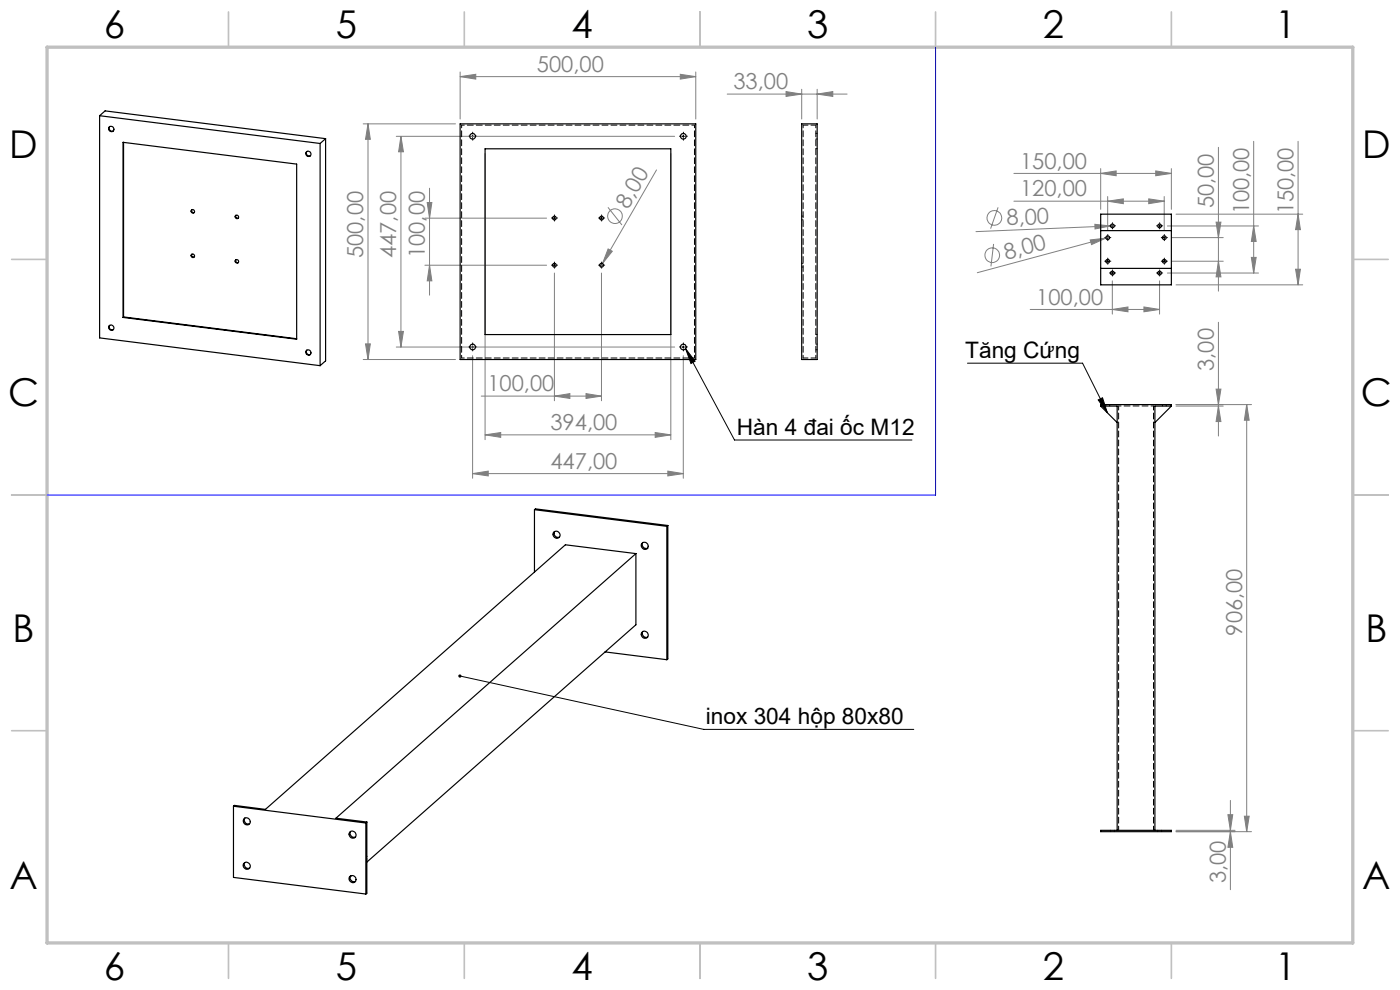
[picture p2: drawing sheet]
<svg xmlns="http://www.w3.org/2000/svg" width="297mm" height="210mm" viewBox="0 0 297 210" stroke-linecap="round" stroke-linejoin="round" font-family="sans-serif">
<g fill="none" stroke="#808080" stroke-width=".21">
<path d="M97.6 16.3l3.3-.5v1zM97.6 15.3v10M97.6 16.3h50M144.3 15.8l3.3 .5-3.3 .5zM147.6 15.3v10M154.3 20h25.4M166.8 19.4l3.3 .6-3.3 .5zM170.1 18.9v6.4M173.4 20l3.3-.6v1.1zM173.4 18.9v6.4M77 26.3h19.6M78.1 26.3v50"/>
<path d="M78.1 26.3l.5 3.3h-1.1zM84.1 28.9h59M85.1 28.9v44.7M85.1 28.9l.5 3.3h-1zM91.1 39.9v22.7M102.9 32.6v60.7M139.3 36l-11.5 19.9M142.3 32.6v60.7M215.1 36.8h33.4M233.5 36.8l3.3-.5v1zM233.5 35.8v8.6M245.2 36.3l3.3 .5-3.3 .5z"/>
<path d="M248.5 35.8v8.6M258.5 31.2v30.6M266 30v27.9M275.4 30v30.4M90.1 46.3h25.9M90.1 56.3h25.9M90.6 43h1l-.5 3.3zM91.1 56.3l.5 3.3h-1zM117.6 57.9v27.1M127.6 57.9v27.1M127.8 55.9l-.4 .7M129 44l2.9 3.7"/>
<path d="M129 52.8l.9 .5-2.1 2.6zM210.8 51.7l-.6 4.8M211.7 44l-1.6 4.5M215.1 42.7h31.9M231.3 50.9l3.3-.4-3 1.4zM232.3 47.6l3.3 .3-3.3 .7zM234.6 50.5l-27.3 7.3M235 42.7l3.3-.5v1zM235 41.7v7.1M235.4 50.3l-.8 .2M236 59.6v7M236.4 47.9l-29.4 1.2"/>
<path d="M243.7 42.2l3.3 .5-3.3 .5zM246 59.6v7M247 41.7v7.1M247.6 47.9h19.4M247.6 57.9h19.4M248.6 50.4h10.9M248.6 55.4h10.9M249.5 45.4h26.9M258 47.1h1l-.5 3.3zM258.5 55.4l.5 3.3h-1zM265.5 54.6h1l-.5 3.3zM266 47.9l.5 3.3h-1z"/>
<path d="M274.8 57.1h1.1l-.5 3.3zM275.4 45.4l.5 3.3h-1.1zM77 76.3h19.6M77.5 72.9h1.1l-.5 3.4zM84.1 73.6h59M84.6 70.3h1l-.5 3.3zM100.3 75.5v26M145 75.5v26M218.5 65.6h27.5M236 65.6l3.3-.5v1zM242.7 65.1l3.3 .5-3.3 .5zM249.5 60.4h26.9"/>
<path d="M258.5 68.4v24.1M102.1 84h25.5M102.9 92.2l3.3-.5v1.1zM102.9 92.2h39.4M117.6 84l3.3-.5v1zM124.3 83.5l3.3 .5-3.3 .5zM139 91.7l3.3 .5-3.3 .6zM141.7 99.9l3.3 .6-3.3 .5zM249.5 86.1h10M258 82.5h1l-.5 3.3zM258.5 86.1l.5 3.3h-1zM264.5 85.8l.5 3.3h-1z"/>
<path d="M264.5 85.8v90.6M265.5 85.8h-16M100.3 100.5l3.3-.6v1.1zM100.3 100.5h44.7M249.5 176.4h16M249.5 176.1h12.5M260.5 172.8h1l-.5 3.3zM261 176.4l.5 3.3h-1zM261 169.8v18.9M264 173.1h1l-.5 3.3z"/>
<circle cx="130.5" cy="45.9" r="1.56"/>
<circle cx="210.5" cy="54.1" r="1.55"/>
<circle cx="210.9" cy="46.2" r="1.57"/>
</g>
<g fill="none" stroke="#000" stroke-width=".21">
<path d="M100 28.9h.5M100.3 28.7v.5M144.7 28.9h.5M145 28.7v.5M117.4 46.3h.5M117.4 56.3h.5M117.6 46v.5M117.6 56v.5M127.4 46.3h.4M127.4 56.3h.4M127.6 46v.5M127.6 56v.5"/>
<path d="M234.7 50.4h.5M234.7 55.4h.5M235 50.2v.5M235 55.2v.5M235.7 57.9h.6M235.7 47.9h.6M236 47.7v.5M236 57.7v.5M245.7 57.9h.5M245.7 47.9h.5M246 47.7v.5M246 57.7v.5"/>
<path d="M246.7 50.4h.5M246.7 55.4h.5M247 50.2v.5M247 55.2v.5M100 73.6h.5M100.3 73.4v.5M144.7 73.6h.5M145 73.4v.5M145.5 74l2 2.6-.9 .5zM145.5 74l10.3 19.3h37.7M205.2 77h24.5l5.2 10.6M233 84.8l.9-.4 1 3.2z"/>
<path d="M97.6 143.4l51.7 11.3h44.6"/>
</g>
<g fill="none" stroke="#000" stroke-width=".21" stroke-dasharray="15.2 1.3 1.3 1.3">
<path d="M99.8 28.9h-.4M100.3 28.4v-.4M100.3 29.4v.3M100.8 28.9h.3M144.5 28.9h-.4M145 28.4v-.4M145 29.4v.3M145.5 28.9h.3M117.1 46.2h-.1M117.1 56.2h-.1M117.6 45.7v-.1M117.6 46.7v.2"/>
<path d="M117.6 55.7v-.1M117.6 56.7v.2M118.1 46.2h.2M118.1 56.2h.2M127.1 56.2h-.1M127.1 46.2h-.1M127.6 55.7v-.1M127.6 56.7v.2M127.6 45.7v-.1M127.6 46.7v.2M128.1 56.2h.2M128.1 46.2h.2"/>
<path d="M234.5 50.4h-.1M234.5 55.4h-.1M235 49.9v-.1M235 50.9v.2M235 54.9v-.1M235 55.9v.2M235.5 57.9h-.1M235.5 47.9h-.1M235.5 50.4h.2M235.5 55.4h.2M236 57.4v-.1M236 58.4v.2"/>
<path d="M236 47.4v-.1M236 48.4v.2M236.5 57.9h.2M236.5 47.9h.2M245.5 57.9h-.1M245.5 47.9h-.1M246 57.4v-.1M246 58.4v.2M246 47.4v-.1M246 48.4v.2M246.5 57.9h.2M246.5 47.9h.2"/>
<path d="M246.5 50.4h-.1M246.5 55.4h-.1M247 49.9v-.1M247 50.9v.2M247 54.9v-.1M247 55.9v.2M247.5 50.4h.2M247.5 55.4h.2M99.8 73.6h-.4M100.3 73.1v-.4M100.3 74.1v.3M100.8 73.6h.3"/>
<path d="M144.5 73.6h-.4M145 73.1v-.4M145 74.1v.3M145.5 73.6h.3"/>
</g>
<g fill="none" stroke="#c0c0c0" stroke-width=".35">
<path d="M48.5 2.5v7.5M98.5 2.5v7.5M148.5 2.5v7.5M198.5 2.5v7.5M248.5 2.5v7.5M2.5 55h7.5M287 55h7.5M2.5 105h7.5M287 105h7.5M2.5 155h7.5M287 155h7.5M48.5 200v7.5"/>
<path d="M98.5 200v7.5M148.5 200v7.5M198.5 200v7.5M248.5 200v7.5"/>
</g>
<path d="M10 10h277v190h-277z" fill="none" stroke="#c0c0c0" stroke-width=".7"/>
<path d="M198.5 10v95h-188.5" fill="none" stroke="#00f" stroke-width=".21"/>
<path d="M145.5 74l2 2.6-.9 .5zM233 84.8l.9-.4 1 3.2zM97.3 143.2l-.1 .1 .4 .1-.4-.1a.35 .35 0 0 0 .4 .5 .35 .35 0 0 0 .3-.6 .35 .35 0 0 0-.6 0z" fill="#000"/>
<g fill="#808080">
<path d="M232.3 47.6l3.3 .3-3.3 .7z"/>
<path d="M231.3 50.9l3.3-.4-3 1.4z"/>
<path d="M129 52.8l.9 .5-2.1 2.6z"/>
<path d="M144.3 15.8l3.3 .5-3.3 .5zM97.6 16.3l3.3-.5v1zM139 91.7l3.3 .5-3.3 .6zM102.9 92.2l3.3-.5v1.1zM173.4 20l3.3-.6v1.1zM166.8 19.4l3.3 .6-3.3 .5zM243.7 42.2l3.3 .5-3.3 .5zM235 42.7l3.3-.5v1z"/>
<path d="M117.6 84l3.3-.5v1zM124.3 83.5l3.3 .5-3.3 .5zM100.3 100.5l3.3-.6v1.1zM141.7 99.9l3.3 .6-3.3 .5zM233.5 36.8l3.3-.5v1zM245.2 36.3l3.3 .5-3.3 .5zM236 65.6l3.3-.5v1zM242.7 65.1l3.3 .5-3.3 .5z"/>
<path d="M77.5 72.9h1.1l-.5 3.4zM78.1 26.3l.5 3.3h-1.1zM84.6 70.3h1l-.5 3.3zM85.1 28.9l.5 3.3h-1zM274.8 57.1h1.1l-.5 3.3zM275.4 45.4l.5 3.3h-1.1zM258.5 86.1l.5 3.3h-1zM258 82.5h1l-.5 3.3zM261 176.4l.5 3.3h-1zM260.5 172.8h1l-.5 3.3z"/>
<path d="M90.6 43h1l-.5 3.3zM91.1 56.3l.5 3.3h-1zM266 47.9l.5 3.3h-1zM265.5 54.6h1l-.5 3.3zM258 47.1h1l-.5 3.3zM258.5 55.4l.5 3.3h-1zM264.5 85.8l.5 3.3h-1zM264 173.1h1l-.5 3.3z"/>
</g>
<g fill="none" stroke="#000" stroke-width=".25">
<path d="M21.1 24.5l46.8 5.9M21.1 24.5v47.2l46.8 5.9M21.1 24.5l1.2-1 46.8 5.9M23.3 26.9a.6 .6 0 0 0 0 .7 .6 .6 0 0 0 .8 .2M26.1 30.2l36.8 4.6v37.2l-36.8-4.7zM26.2 30.2v37M65.1 32.1a.6 .6 0 0 0 0 .8 .6 .6 0 0 0 .8 .1M67.9 30.4v47.2M69.1 29.4v47.1l-1.2 1.1M69.1 29.4l-1.2 1M97.6 26.3h50v50h-50zM102.9 31.6h39.4v39.4h-39.4z"/>
<path d="M170.1 26.3h3.3v50h-3.3zM40.7 44.5a.41 .41 0 0 0 0 .5 .41 .41 0 0 0 .5 .1M40.7 53.9a.39 .39 0 0 0 .1 .5 .39 .39 0 0 0 .4 .1M50.1 45.7a.39 .39 0 0 0 0 .4 .39 .39 0 0 0 .5 .1M50.1 55.1a.41 .41 0 0 0 0 .5 .41 .41 0 0 0 .5 .1M233.5 45.4h15v15h-15zM233.5 48.9h15M233.5 56.9h15M23.3 69a.6 .6 0 0 0 0 .8 .6 .6 0 0 0 .8 .1M26.2 67.2l-.1 .1M26.2 67.2l36.7 4.7M65.1 74.3a.6 .6 0 0 0 0 .7 .6 .6 0 0 0 .8 .2"/>
<path d="M233.5 86.1v-.3h15v.3M233.5 86.1h3.5v90M233.5 86.1l3.5 3.5M248.5 86.1h-3.5v90M248.5 86.1l-3.5 3.5M113.4 108.1l.2-.2 28.1 3.6M113.4 108.1l28.1 3.5M113.4 108.1v13.2M117.7 112.7a.82 .82 0 0 0 0 1 .82 .82 0 0 0 1 .2M134.9 117.4l-63.6 56.2 6.5 .8M134.9 117.4l-15-1.8-63.6 56.1-6.6-.9-.2 .2M134.9 117.4v15.1l-57.1 50.4"/>
<path d="M136.3 115.1a.83 .83 0 0 0 .2 1 .83 .83 0 0 0 .9 .2M141.5 111.6v28.3M141.7 111.5l-.2 .1M141.7 111.5v28.3l-.2 .1M128.3 138.3l13.2 1.6M136.3 133.9a.84 .84 0 0 0 .1 1 .84 .84 0 0 0 1 .2M49.5 171l28.1 3.6M49.5 171v15.1l28.1 3.5M51.9 173.5a.83 .83 0 0 0 .1 1 .83 .83 0 0 0 1 .2M74.4 176.4a.84 .84 0 0 0 .1 .9 .84 .84 0 0 0 .9 .2M77.6 174.6v15M77.8 174.4l-.2 .2"/>
<path d="M77.8 174.4v15.1l-.2 .1M233.5 176.1h15v.3h-15zM51.9 183a.82 .82 0 0 0 .1 .9 .82 .82 0 0 0 1 .2M74.4 185.8a.84 .84 0 0 0 .1 .9 .84 .84 0 0 0 .9 .3M74.6 185.7l-.3 .3"/>
<circle cx="23.6" cy="27.3" r=".57"/>
<circle cx="65.4" cy="32.7" r=".57"/>
<circle cx="100.3" cy="28.9" r=".61"/>
<circle cx="145" cy="28.9" r=".6"/>
<circle cx="40.9" cy="54.3" r=".37"/>
<circle cx="40.9" cy="44.8" r=".38"/>
<circle cx="50.2" cy="46" r=".37"/>
<circle cx="50.3" cy="55.5" r=".39"/>
<circle cx="117.6" cy="46.3" r=".39"/>
<circle cx="117.6" cy="56.3" r=".4"/>
<circle cx="127.6" cy="46.3" r=".39"/>
<circle cx="127.6" cy="56.3" r=".4"/>
<circle cx="235" cy="50.4" r=".39"/>
<circle cx="235" cy="55.4" r=".4"/>
<circle cx="236" cy="47.9" r=".39"/>
<circle cx="236" cy="57.9" r=".4"/>
<circle cx="246" cy="47.9" r=".39"/>
<circle cx="246" cy="57.9" r=".4"/>
<circle cx="247" cy="50.4" r=".39"/>
<circle cx="247" cy="55.4" r=".4"/>
<circle cx="23.6" cy="69.5" r=".57"/>
<circle cx="65.4" cy="74.7" r=".57"/>
<circle cx="100.3" cy="73.6" r=".6"/>
<circle cx="145" cy="73.6" r=".61"/>
<circle cx="118.1" cy="113.5" r=".74"/>
<circle cx="136.8" cy="115.7" r=".76"/>
<circle cx="136.8" cy="134.7" r=".76"/>
<circle cx="52.3" cy="174.2" r=".76"/>
<circle cx="74.8" cy="177.1" r=".76"/>
<circle cx="52.3" cy="183.7" r=".75"/>
<circle cx="74.8" cy="186.4" r=".75"/>
</g>
<path d="M97.9 26.5v49.4M147.3 26.5h-49.4M170.4 26.5v49.4M173.1 26.5v49.4M97.9 75.9h49.4M147.3 75.9v-49.4M237.3 86.1h7.4" fill="none" stroke="#000" stroke-width=".21" stroke-dasharray="1.3 .6" stroke-dashoffset=".7"/>
<path d="M173.1 26.5h-2.7M173.1 75.9h-2.7" fill="none" stroke="#000" stroke-width=".21" stroke-dasharray="1.3 .6" stroke-dashoffset=".2"/>
<g fill="none" stroke="#000" stroke-width=".21" stroke-dasharray="1.3 .6">
<path d="M173.1 31.5h.3M173.1 29.5h.3M173.4 28.3h-.3M170.1 46.6h.3M170.1 56.6h.3M170.4 45.8h-.3M170.4 55.8h-.3M173.1 70.9h.3M173.1 74.2h.3M173.4 73h-.3M234.6 85.8v.3M235.4 86.1v-.3"/>
<path d="M246.6 85.8v.3M247.4 86.1v-.3M235.6 176.1v.3M236.4 176.4v-.3M245.6 176.1v.3M246.4 176.4v-.3"/>
</g>
<path d="M237.3 86.1v90M244.7 86.1v90" fill="none" stroke="#000" stroke-width=".21" stroke-dasharray="1.3 .6" stroke-dashoffset=".4"/>
<g font-size="8.1">
<text x="22" y="8">6</text>
<text x="71.2" y="8">5</text>
<text x="121.2" y="8">4</text>
<text x="171.3" y="8">3</text>
<text x="221.3" y="8">2</text>
<text x="270.5" y="8">1</text>
<text x="2" y="33.6">D</text>
<text x="289" y="33.6">D</text>
<text x="1.7" y="86.1">C</text>
<text x="288.7" y="86.1">C</text>
<text x="2.7" y="136.1">B</text>
<text x="289.7" y="136.1">B</text>
<text x="2" y="188.6">A</text>
<text x="289" y="188.6">A</text>
<text x="22" y="208">6</text>
<text x="71.2" y="208">5</text>
<text x="121.2" y="208">4</text>
<text x="171.3" y="208">3</text>
<text x="221.3" y="208">2</text>
<text x="270.5" y="208">1</text>
</g>
<g font-size="4.8">
<text x="204.8" y="75.9">Tăng Cứng</text>
<text x="156.3" y="92.2">Hàn 4 đai ốc M12</text>
<text x="149.7" y="153.6">inox 304 hộp 80x80</text>
</g>
<g font-size="4.7" fill="#808080">
<text x="113.9" y="15.2">500,00</text>
<text x="155.6" y="18.9">33,00</text>
<text x="216.4" y="35.7">150,00</text>
<text x="216.4" y="41.7">120,00</text>
<text x="133.2" y="44.5" transform="rotate(-60 133.2 44.5)">8,00</text>
<text x="213.6" y="47.8" transform="rotate(-2 213.6 47.8)">8,00</text>
<text x="257.5" y="44.2" transform="rotate(-90 257.5 44.2)">50,00</text>
<text x="265" y="45.5" transform="rotate(-90 265 45.5)">100,00</text>
<text x="274.4" y="45.5" transform="rotate(-90 274.4 45.5)">150,00</text>
<text x="77.1" y="54.8" transform="rotate(-90 77.1 54.8)">500,00</text>
<text x="84.1" y="54.8" transform="rotate(-90 84.1 54.8)">447,00</text>
<text x="90.1" y="54.8" transform="rotate(-90 90.1 54.8)">100,00</text>
<text x="213.4" y="55.1" transform="rotate(-15 213.4 55.1)">8,00</text>
<text x="219.8" y="64.6">100,00</text>
<text x="103.4" y="83">100,00</text>
<text x="257.5" y="78.7" transform="rotate(-90 257.5 78.7)">3,00</text>
<text x="116.8" y="91.2">394,00</text>
<text x="116.8" y="99.4">447,00</text>
<text x="263.5" y="134.8" transform="rotate(-90 263.5 134.8)">906,00</text>
<text x="260" y="187.4" transform="rotate(-90 260 187.4)">3,00</text>
</g>
</svg>
